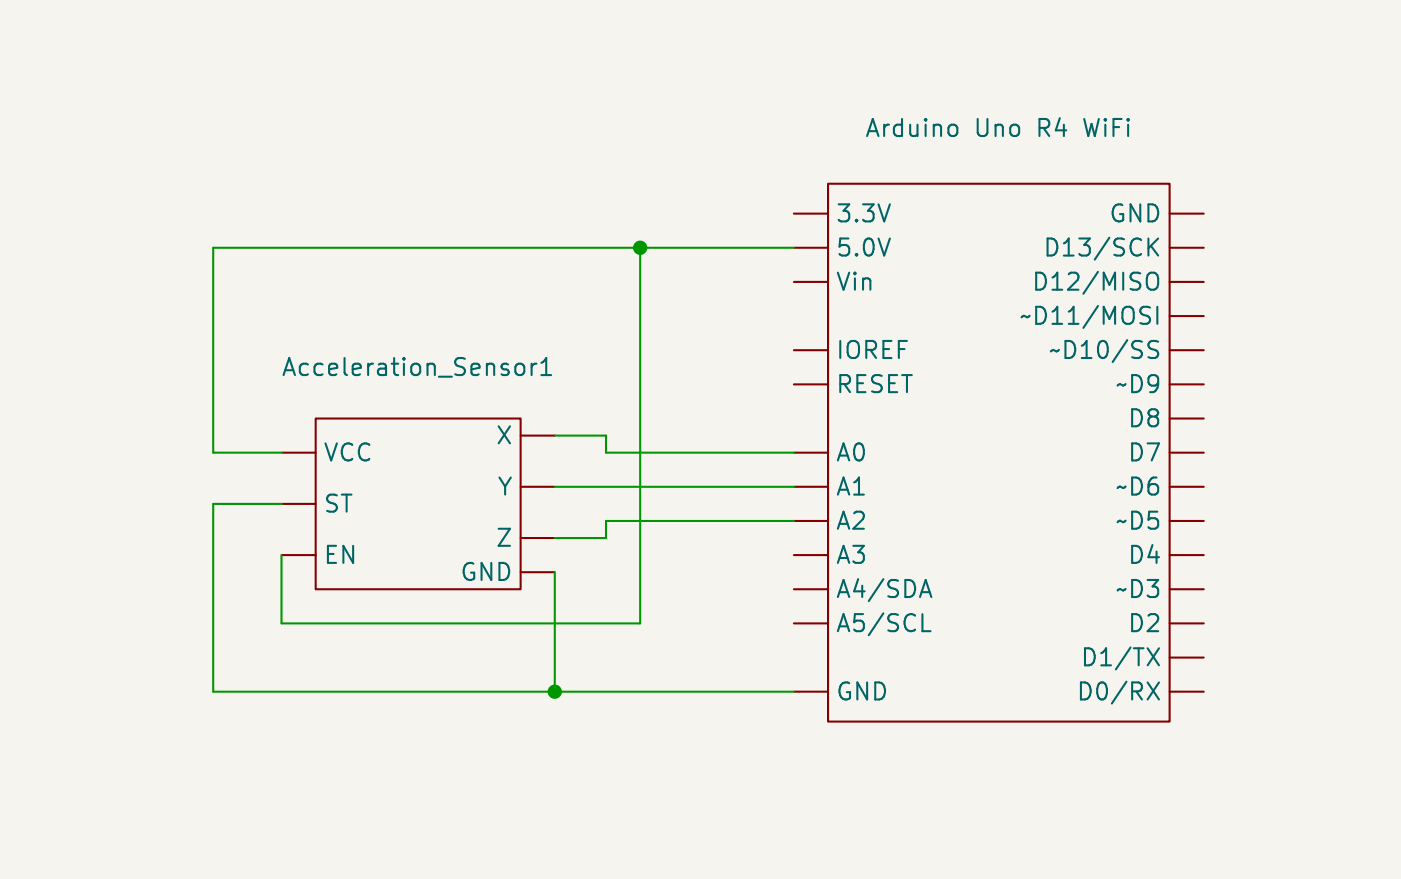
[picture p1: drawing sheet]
<svg xmlns="http://www.w3.org/2000/svg" width="104mm" height="65mm" viewBox="0 0 104 65" stroke-linecap="round" stroke-linejoin="round" font-family="sans-serif">
<path d="M-.1 -.1h104.3v65.5h-104.3z" fill="#f5f4ef" stroke="#f5f4ef" stroke-width=".07"/>
<g fill="none" stroke="#840000" stroke-width=".15">
<path d="M59 15.9h2.6M59 18.4h2.6M61.6 13.7h25.4v40h-25.4zM87 15.9h2.5M87 18.4h2.5M20.9 33.7h2.6M20.9 37.5h2.6M23.5 31.1h15.2v12.7h-15.2zM38.7 36.2h2.6M38.7 32.4h2.6M59 21h2.6M59 26h2.6"/>
<path d="M59 28.6h2.6M59 33.7h2.6M59 36.2h2.6M59 38.7h2.6M87 21h2.5M87 26h2.5M87 28.6h2.5M87 33.7h2.5M87 23.5h2.5M87 31.1h2.5M87 36.2h2.5M87 38.7h2.5"/>
<path d="M20.9 41.3h2.6M38.7 40h2.6M38.7 42.6h2.6M59 41.3h2.6M59 43.8h2.6M59 51.4h2.6M59 46.4h2.6M87 41.3h2.5M87 43.8h2.5M87 51.4h2.5M87 46.4h2.5M87 48.9h2.5"/>
</g>
<g fill="none" stroke="#006464" stroke-width=".15">
<path d="M70.8 9.3a.34 .34 0 0 1 .4 .2v.4a.34 .34 0 0 1-.4 .2M85.6 18.3l.5 .7M86.1 17.7l-.7 .8M38.4 27.2a.34 .34 0 0 1 .3-.2 .34 .34 0 0 1 .3 .3v.4a.34 .34 0 0 1-.3 .2 .34 .34 0 0 1-.3-.1M39.5 27.1v.8M39.9 27.1h-.2l-.2 .2M40.3 27.9h.7M40.3 27l.3-.4v1.3M85.3 20.5a.43 .43 0 0 1 .5-.2 .43 .43 0 0 1 .3 .4v.4a.43 .43 0 0 1-.3 .4 .43 .43 0 0 1-.5-.1M85.3 22.8l.2 .1M85.5 23.6v.1v.3M85.5 25.9l.1 .1a.46 .46 0 0 1 .5 .3l-.1 .3h-.4"/>
<path d="M85.5 25.4h.1h.5M86.1 22.8v1.3M68.5 44h.6M68.6 46.9h.6M68.8 43.1l.5 1.3M85.3 48.2l.9 1.3M85.3 50.8l.9 1.2M86.2 48.2l-.9 1.3M86.2 50.8l-.9 1.2"/>
</g>
<path d="M47.6 18.4v28h-26.7v-5.1M59 18.4h-43.1v15.3h5M20.9 37.5h-5v13.9h43.1M41.3 32.4h3.8v1.3h13.9M41.3 36.2h17.7M59 38.7h-13.9v1.3h-3.8M41.3 42.6v8.8" fill="none" stroke="#009600" stroke-width=".15"/>
<g fill="#009600" stroke="#009600" stroke-width=".15">
<circle cx="47.6" cy="18.4" r=".46"/>
<circle cx="41.3" cy="51.4" r=".46"/>
</g>
<g font-size="1.8" fill="#006464">
<text x="64.3" y="10.4">Arduino</text>
<text x="72.5" y="10.4">Uno</text>
<text x="77.3" y="10.4">R4</text>
<text x="81" y="10.4">WiFi</text>
<text x="62.1" y="16.8">3.3V</text>
<text x="82.4" y="16.8">GND</text>
<text x="62.1" y="19.3">5.0V</text>
<text x="62.1" y="21.8">Vin</text>
<text x="76.6" y="21.8">D12/MISO</text>
<text x="77.5" y="19.3">D13/SCK</text>
<text x="20.9" y="28.2">Acceleration_Sensor1</text>
<text x="62.1" y="26.9">IOREF</text>
<text x="62.1" y="29.5">RESET</text>
<text x="75.7" y="24.4">~D11/MOSI</text>
<text x="77.9" y="26.9">~D10/SS</text>
<text x="82.9" y="29.5">~D9</text>
<text x="24" y="34.5">VCC</text>
<text x="36.8" y="33.3">X</text>
<text x="62.1" y="34.5">A0</text>
<text x="83.8" y="32">D8</text>
<text x="83.8" y="34.5">D7</text>
<text x="24" y="38.3">ST</text>
<text x="36.8" y="40.9">Z</text>
<text x="36.9" y="37.1">Y</text>
<text x="62.1" y="37.1">A1</text>
<text x="62.1" y="39.6">A2</text>
<text x="82.9" y="37.1">~D6</text>
<text x="82.9" y="39.6">~D5</text>
<text x="24" y="42.2">EN</text>
<text x="34.1" y="43.4">GND</text>
<text x="62.1" y="42.2">A3</text>
<text x="62.1" y="44.7">A4/SDA</text>
<text x="62.1" y="47.2">A5/SCL</text>
<text x="82.9" y="44.7">~D3</text>
<text x="83.8" y="42.2">D4</text>
<text x="83.8" y="47.2">D2</text>
<text x="62.1" y="52.3">GND</text>
<text x="80" y="52.3">D0/RX</text>
<text x="80.3" y="49.8">D1/TX</text>
</g>
</svg>
